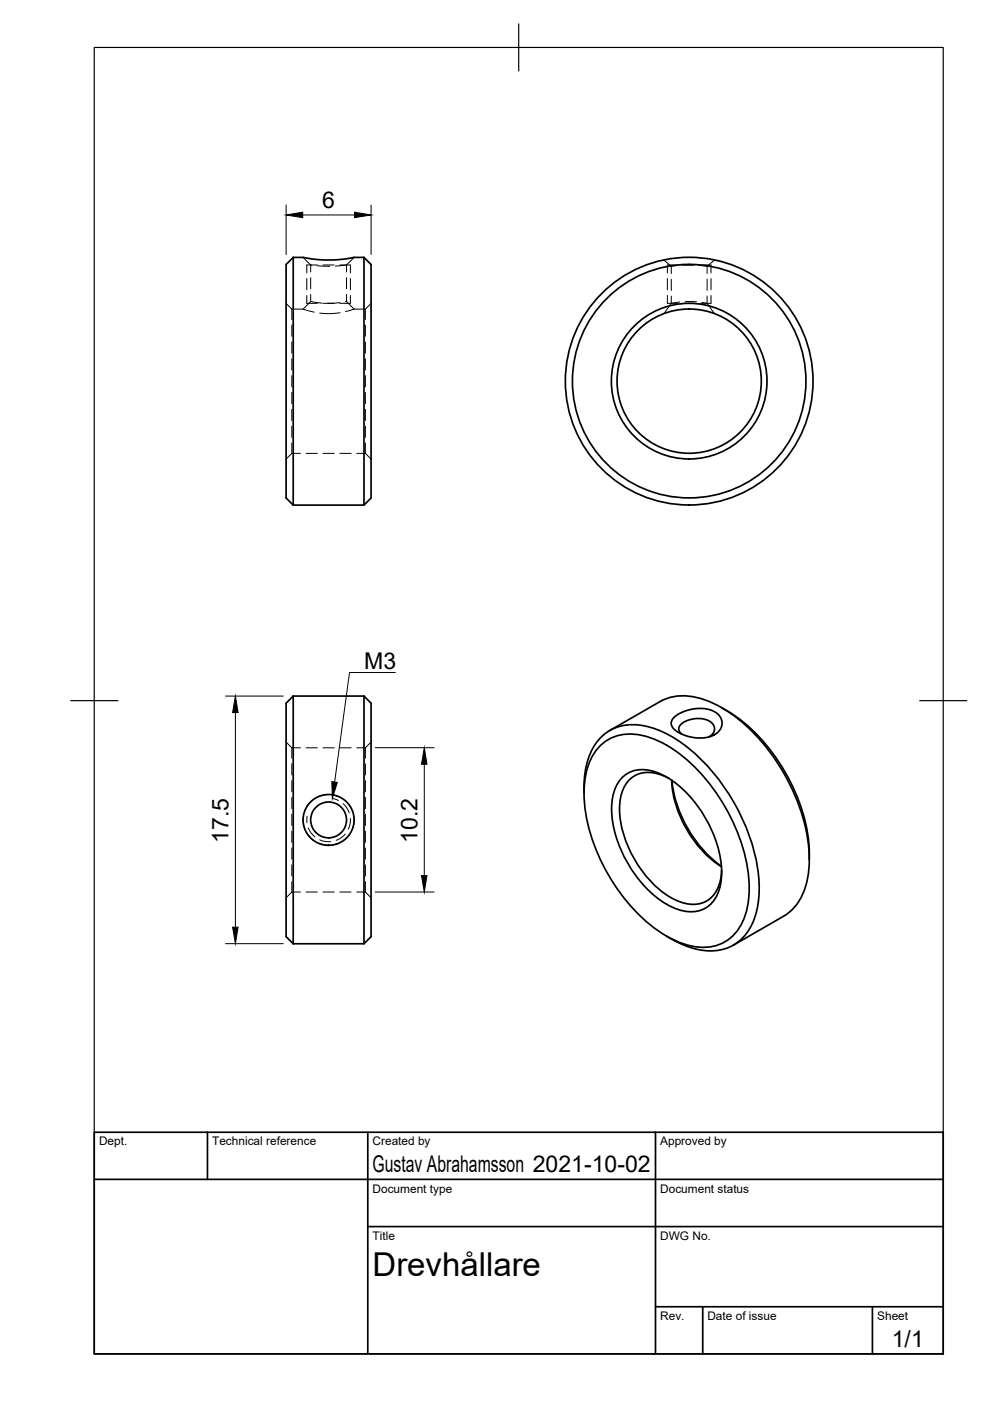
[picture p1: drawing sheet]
<svg xmlns="http://www.w3.org/2000/svg" width="210mm" height="297mm" viewBox="0 0 210 297" stroke-linecap="round" stroke-linejoin="round" font-family="sans-serif">
<!-- layer: Hidden -->
<g fill="none" stroke="#000" stroke-width=".21">
<path d="M64.3 54.6l1.6 1.6M65 56.2h2.3M65.9 56.2h.2M65.9 56.2v1.5M65.9 58.9v2.3M67.3 56.4l2.6 .1M68.5 56.2h2.4M72.1 56.2h2.2M73.5 56.2l-2.4 .2M73.5 56.2v1.5M73.5 58.9v2.3M75.1 54.6l-1.6 1.6"/>
<path d="M140.7 55.1l1.6 1.4M141.5 56.2h2.2M142.3 56.5v1.5M142.3 59.2v2.4M143.4 56.3l-1.1 .2M144.9 56.2h2.4M146.9 56.2h-2.3M148.1 56.3l1.8 .2M148.5 56.2h2.2M149.9 56.5v1.5M149.9 59.2v2.4M151.5 55.1l-1.6 1.4"/>
<path d="M60.7 64.3l1.2 1.2M61.9 65.5v2.2M61.9 68.9v2.4M61.9 72.5v2.4M61.9 76.1v2.4M61.9 79.6v2.4M64.3 65.5l2.3 .7M65 64.3h2.3M65.9 63.9l2.3 .4M65.9 62.4v1.5l-1.6 1.6h-2.4M67.8 66.4l1.9 .1M68.5 64.3h2.4"/>
<path d="M72.1 64.2l-2.7 .1M72.1 64.3h2.2M72.1 66.3l-2.4 .2M73.5 63.9l-.3 .1M73.5 63.9l1.6 1.6M73.5 62.4v1.5M75.1 65.5l-1.8 .6M75.1 65.5h2.4M77.5 79.6v2.4M77.5 76.1v2.4M77.5 72.5v2.4M77.5 68.9v2.4"/>
<path d="M77.5 65.5v2.2M78.7 64.3l-1.2 1.2M141.5 64.3h2.2M142.3 62.8v1.5l-1.5 2.2M144.1 64l-1.8 .3M144.9 64.3h2.4M145.3 63.9l2.4 .1M148.5 64.3h2.2M148.9 64.1l1 .2M149.9 64.3l1.6 2.2M149.9 62.8v1.5M61.9 83.2v2.4"/>
<path d="M61.9 86.8v2.4M61.9 90.4v2.3M61.9 93.9v2.2M61.9 96.1h1.8M61.9 96.1l-1.2 1.2M64.9 96.1h2.4M68.5 96.1h2.4M72.1 96.1h2.3M75.6 96.1h1.9M77.5 93.9v2.2M77.5 90.4v2.3M77.5 86.8v2.4"/>
<path d="M77.5 83.2v2.4M77.5 96.1l1.2 1.2M60.7 157.3l1.2 1.2M61.9 158.5v2.2M61.9 158.5h1.8M64.9 158.5h2.4M68.5 158.5h2.4M72.1 158.5h2.3M75.6 158.5h1.9M77.5 158.5v2.2M78.7 157.3l-1.2 1.2M61.9 161.9v2.4"/>
<path d="M61.9 165.5v2.4M61.9 169.1v2.4M61.9 172.6v2.4M61.9 176.2v2.4M61.9 179.8v2.4M64.3 173v1.4l.2 1M64.9 176.5l.7 .9 .9 .8M66 169.9l-.9 1-.5 .9M67.6 178.8l1.7 .4h1l1.2-.3M69.2 168.5l-1.1 .2-1.1 .5M70.4 168.5l1.2 .3 1 .5M73.6 170.1l.6 .8 .6 1.2"/>
<path d="M74.3 176.7l-.5 .7-1.2 1M75 173.3l.1 1.1-.3 1.2M77.5 179.8v2.4M77.5 176.2v2.4M77.5 172.6v2.4M77.5 169.1v2.4M77.5 165.5v2.4M77.5 161.9v2.4M61.9 183.4v2.3M61.9 186.9v2.2M61.9 189.1h1.8M61.9 189.1l-1.2 1.2"/>
<path d="M64.9 189.1h2.4M68.5 189.1h2.4M72.1 189.1h2.3M75.6 189.1h1.9M77.5 186.9v2.2M77.5 183.4v2.3M77.5 189.1l1.2 1.2"/>
</g>
<!-- layer: Visible -->
<g fill="none" stroke="#000" stroke-width=".36">
<path d="M62.2 54.6h2.1l4.4 .5 3.3-.1 3-.4h2.2M62.2 54.6v52.5M62.2 54.6l-1.5 1.5v49.5l1.5 1.5M77.2 54.6v52.5M77.2 54.6l1.5 1.5v49.5l-1.5 1.5h-15M62.2 147.6v52.5M62.2 147.6l-1.5 1.5v49.5l1.5 1.5M62.2 147.6h15M77.2 147.6v52.5M77.2 147.6l1.5 1.5v49.5l-1.5 1.5h-15M127.4 158a10 10 0 0 1 10.6-1.5 31.6 31.6 0 0 1 15.2 13.7 35.2 35.2 0 0 1 5.6 20 12.1 12.1 0 0 1-4.5 9.1 10.2 10.2 0 0 1-9.6 .7 31.6 31.6 0 0 1-15.2-13.7 35.2 35.2 0 0 1-5.6-20 12.6 12.6 0 0 1 3.5-8.3zM139.9 148.8l-10.6 6.1"/>
<path d="M139.9 148.8a12 12 0 0 1 10.9 .1 35.2 35.2 0 0 1 15.4 15 36.1 36.1 0 0 1 5.3 20.9 12 12 0 0 1-5.4 9.5l-10.6 6.1M142.9 152.1l1.2-.8 1.7-.7 1.6-.4h1.9l1.3 .3 1.6 .9 .8 1.1 .1 1.2-.6 1.3-1.3 .9-2 .5h-2l-1.3-.3-1.4-.5-1.7-1.1-.3-.5-.2-.8 .2-.6zM144.5 155.6l-.5-.5-.1-.7 .2-.6 .5-.4 .7-.5 1.3-.4 2.1-.1 1.6 .5 .8 .5 .3 .5 .1 .8-.2 .5-.4 .6-.7 .5M153.1 150.1a36.6 36.6 0 0 1 15.6 18.1 33.5 33.5 0 0 1 2.9 12.8M123.8 166.9v1.3M123.8 166.9a14.8 14.8 0 0 1 3.6-10.5 10.1 10.1 0 0 1 10.6-2.2 29.6 29.6 0 0 1 14.3 11 39.9 39.9 0 0 1 8.7 23.6 14.5 14.5 0 0 1-3.6 10.2 10.2 10.2 0 0 1-10.7 2 23.4 23.4 0 0 1-5.4-2.6M132.2 164.6a6.9 6.9 0 0 1 7.8-.5 24.6 24.6 0 0 1 11.6 13.6 17.2 17.2 0 0 1 .7 11.4 6.2 6.2 0 0 1-8.3 3.8 21.3 21.3 0 0 1-10.9-9.9 21.4 21.4 0 0 1-3.1-14.4 7.4 7.4 0 0 1 2.2-4zM141.8 165a7.5 7.5 0 0 0-7.4-.4 7.6 7.6 0 0 0-3 7 24 24 0 0 0 10.6 18.6 8 8 0 0 0 7.6 .9 7.1 7.1 0 0 0 3.4-6.6M142.4 165.4a24 24 0 0 0 10.6 18.4M142.5 165.4a26.4 26.4 0 0 0 10.5 18.3M171.6 181v1.2"/>
<circle cx="146.1" cy="80.8" r="24.8"/>
<circle cx="146.1" cy="80.8" r="15.3"/>
<circle cx="146.1" cy="80.8" r="26.3"/>
<circle cx="146.1" cy="80.8" r="16.5"/>
<circle cx="69.7" cy="173.8" r="3.8"/>
<circle cx="69.7" cy="173.8" r="5.4"/>
</g>
<!-- layer: Hidden Narrow -->
<g fill="none" stroke="#000" stroke-width=".21">
<path d="M65 56.2v1.7M65 59.1v2.3M74.3 56.2v1.7M74.3 59.1v2.3M141.5 56.2v1.7M141.5 59.1v2.3M150.7 56.2v1.7M150.7 59.1v2.3M65 62.6v1.7M74.3 62.6v1.7M141.5 62.6v1.7M150.7 62.6v1.7"/>
<path d="M65.1 173v1.4M65.4 175.5l.5 1.1 .9 .8M67.8 178.1l1.3 .3h1M70.5 169.3l1.3 .4M72.7 170.4l.8 .9 .6 1.1M73.2 176.8l-1.1 1-.8 .4M74.3 173.5l-.1 1.3-.4 1"/>
</g>
<!-- layer: Visible Narrow -->
<path d="M151.5 155.8l-1.1 .4" fill="none" stroke="#000" stroke-width=".21"/>
<!-- layer: Border -->
<path d="M20 10.1h180v276.9h-180zM110 5.1v10M15 148.6h10M195 148.6h10" fill="none" stroke="#000" stroke-width=".25"/>
<!-- layer: TitleBlock -->
<path d="M20 240.1h180v46.9h-180zM20 250h180M44 240.1v9.9M78 240.1v46.9M139 240.1v46.9M78 260.1h122M139 277.1h61M149 277.1v9.9M185 277.1v9.9" fill="none" stroke="#000" stroke-width=".36"/>
<!-- layer: Dimensions -->
<path d="M60.7 43.5v10.5M64.2 45.6h11M78.7 43.5v10.5M47.8 147.6h12.3M49.9 151.1v45.5M79.6 158.5h12.5M90 162v23.6M79.6 189.1h12.5M47.8 200.1h12.3" fill="none" stroke="#000" stroke-width=".21"/>
<path d="M60.7 45.6l3.5-.6v1.2zM75.2 45l3.5 .6-3.5 .6zM49.9 147.6l.6 3.5h-1.2zM90 158.5l.5 3.5h-1.1zM49.3 196.6h1.2l-.6 3.5zM89.4 185.6h1.1l-.5 3.5z" fill="#000" stroke="#000" stroke-width=".21"/>
<!-- layer: Annotations -->
<path d="M70.4 165.7l1.1 .2-1 3.4z" fill="#000" stroke="#000" stroke-width=".21"/>
<path d="M83.8 142.6h-9.7l-3.1 23.2" fill="none" stroke="#000" stroke-width=".21"/>
<text font-size="7" x="79" y="270.6">Drevhållare</text>
<g font-size="4.9">
<text x="68.3" y="44.1">6</text>
<text x="77.2" y="141.9">M3</text>
<text x="48.5" y="178.8" transform="rotate(-90 48.5 178.8)">17.5</text>
<text x="88.5" y="178.7" transform="rotate(-90 88.5 178.7)">10.2</text>
<text x="79" y="248.5">Gustav Abrahamsson 2021-10-02</text>
<text x="189.1" y="285.7">1/1</text>
</g>
<g font-size="2.5">
<text x="21" y="242.9">Dept.</text>
<text x="45" y="242.9">Technical reference</text>
<text x="79" y="242.9">Created by</text>
<text x="140" y="242.9">Approved by</text>
<text x="79" y="252.8">Document type</text>
<text x="140" y="252.8">Document status</text>
<text x="79" y="262.9">Title</text>
<text x="140" y="262.9">DWG No.</text>
<text x="140" y="279.9">Rev.</text>
<text x="150" y="279.9">Date of issue</text>
<text x="186" y="279.9">Sheet</text>
</g>
</svg>
